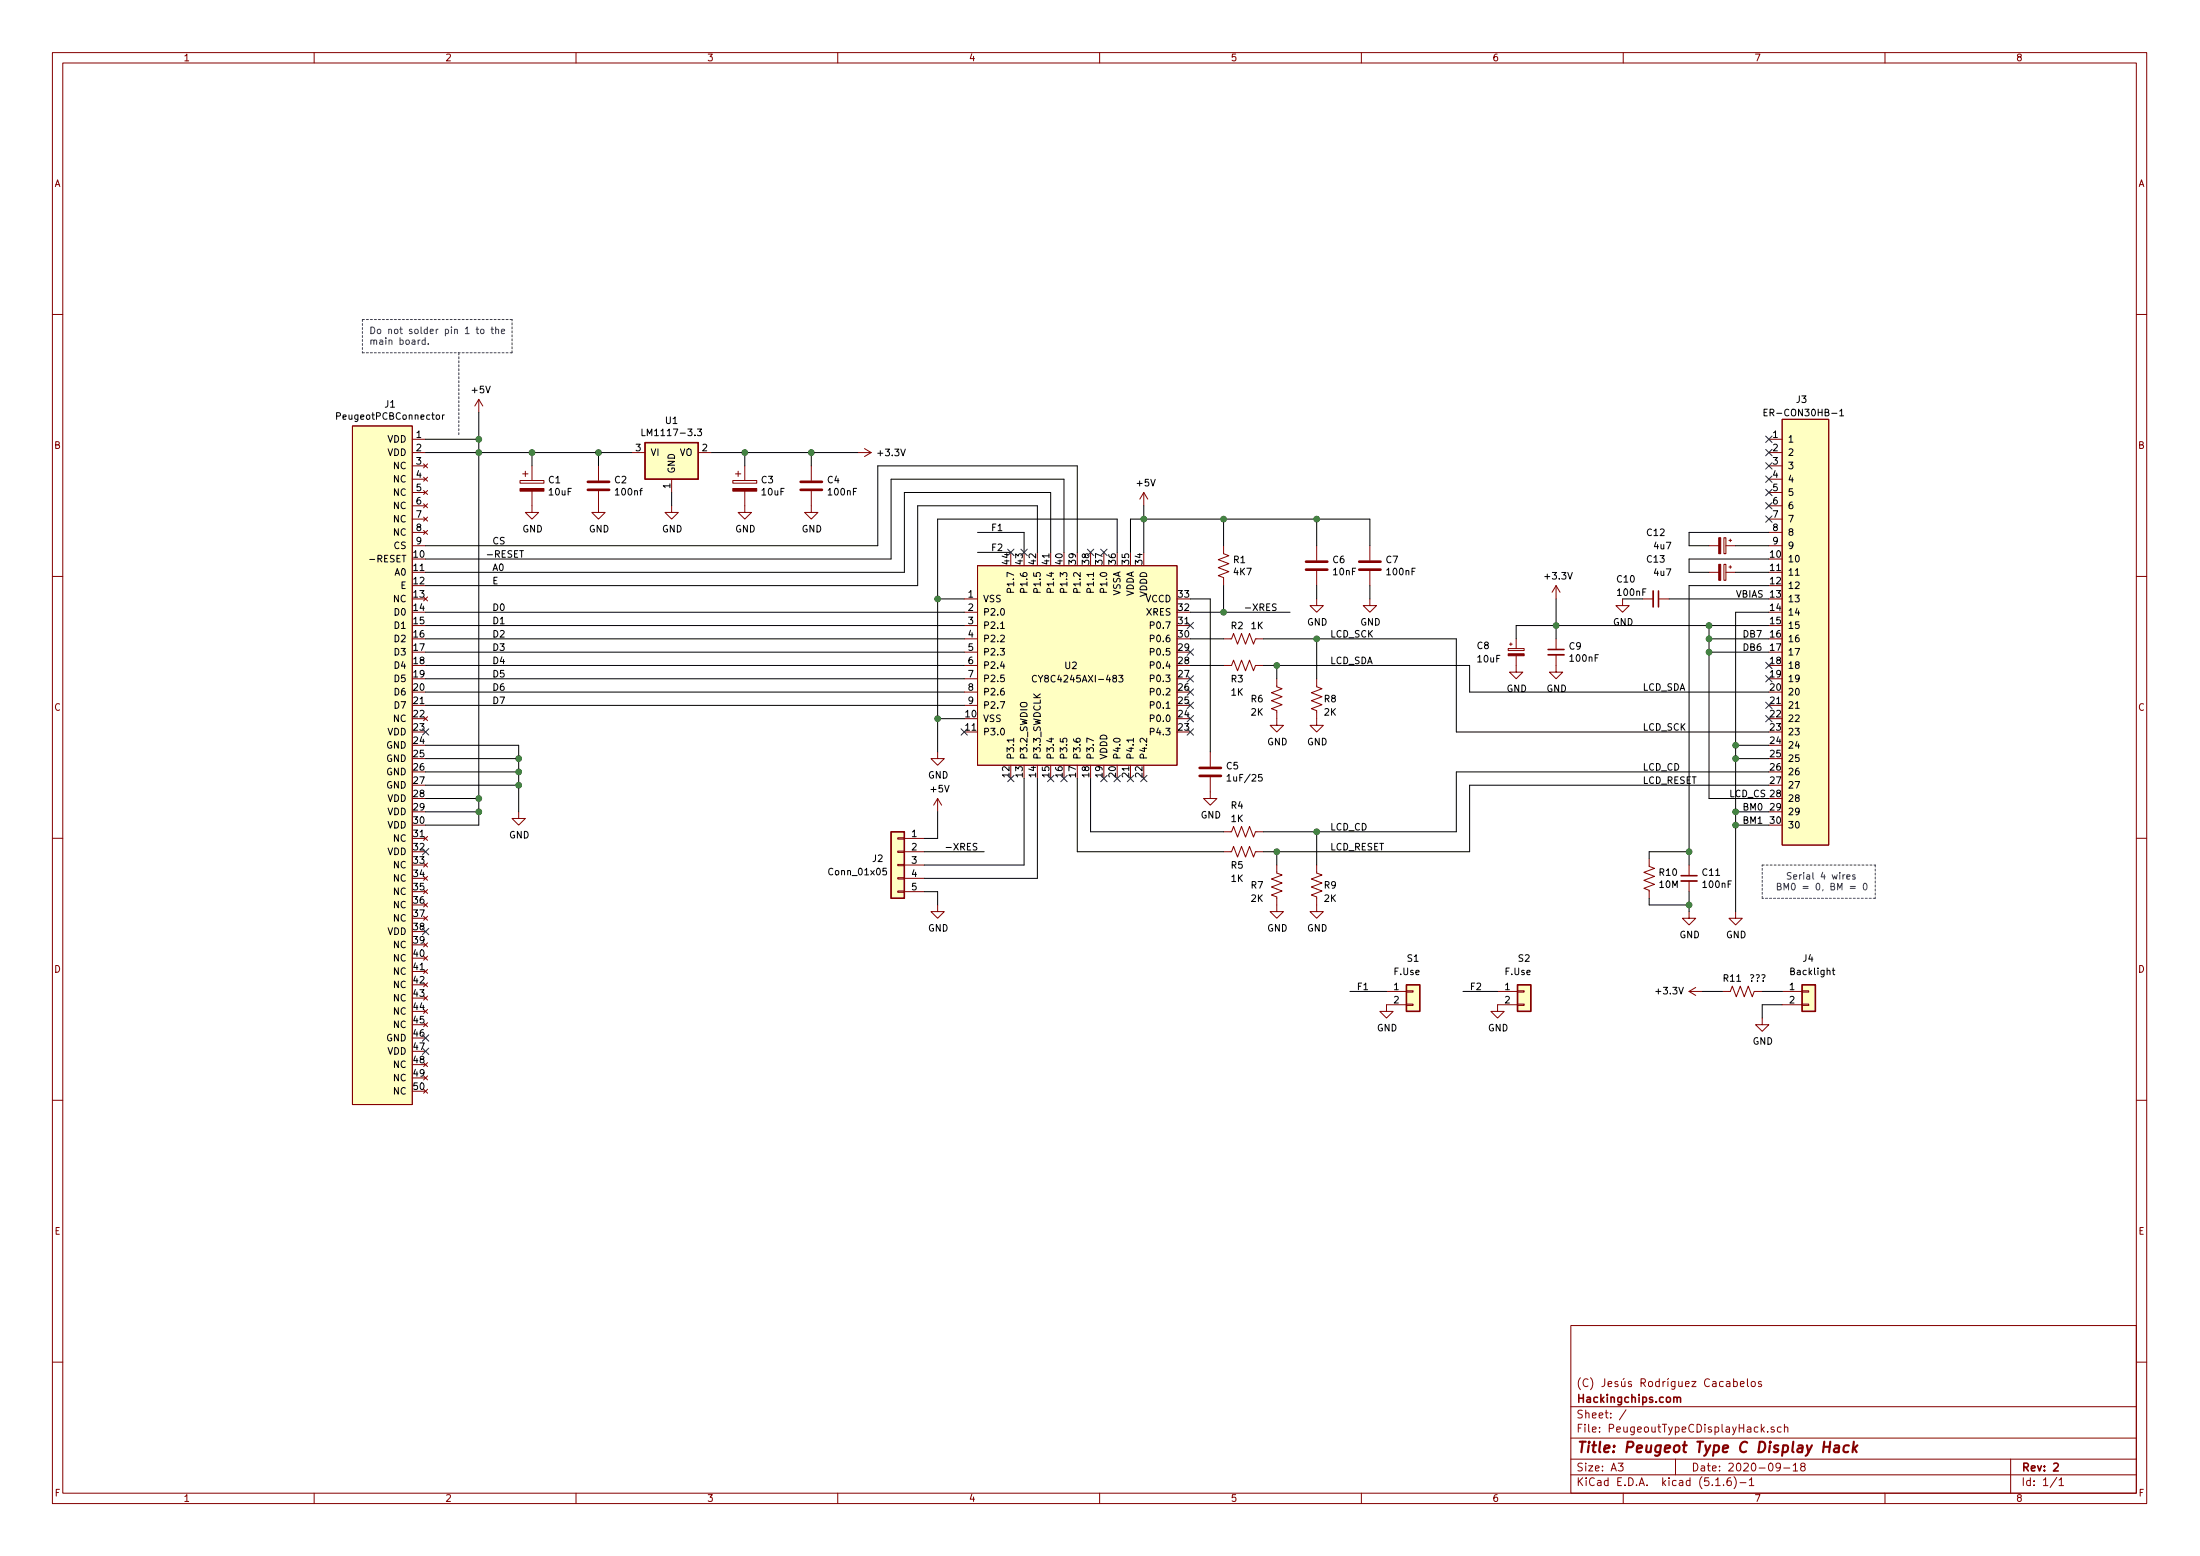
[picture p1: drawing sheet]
EESchema Schematic File Version 4
EELAYER 30 0
EELAYER END
$Descr A3 16535 11693
encoding utf-8
Sheet 1 1
Title "Peugeot Type C Display Hack"
Date "2020-09-18"
Rev "2"
Comp "Hackingchips.com"
Comment1 "(C) Jesús Rodríguez Cacabelos"
Comment2 ""
Comment3 ""
Comment4 ""
$EndDescr
$Comp
L PeugeotTypeCDisplayHack:ER-CON30HB-1 J3
U 1 1
P 13400 3300
F 0 "J3" H 13500 3600 50  0000 L CNN
F 1 "ER-CON30HB-1" H 13250 3500 50  0000 L CNN
F 2 "PeugeoutTypeCDisplayHack:ER-CON30HB-1" H 13550 3500 50  0001 C CNN
F 3 "https://www.buydisplay.com/download/connector/ER-CON30HB-1.pdf" H 13550 3500 50  0001 C CNN
	1    13400 3300
	1    0    0    -1  
$EndComp
$Comp
L PeugeotTypeCDisplayHack:CP_Small C12
U 1 1
P 12950 4100
F 0 "C12" V 12850 3600 50  0000 C CNN
F 1 "4u7" V 12950 3650 50  0000 C CNN
F 2 "PeugeoutTypeCDisplayHack:C_0805_2012Metric_Pad1.15x1.40mm_HandSolder" H 12950 4100 50  0001 C CNN
F 3 "~" H 12950 4100 50  0001 C CNN
	1    12950 4100
	0    1    1    0   
$EndComp
$Comp
L PeugeotTypeCDisplayHack:CP_Small C13
U 1 1
P 12950 4300
F 0 "C13" V 12850 3800 50  0000 C CNN
F 1 "4u7" V 12950 3850 50  0000 C CNN
F 2 "PeugeoutTypeCDisplayHack:C_0805_2012Metric_Pad1.15x1.40mm_HandSolder" H 12950 4300 50  0001 C CNN
F 3 "~" H 12950 4300 50  0001 C CNN
	1    12950 4300
	0    1    1    0   
$EndComp
$Comp
L PeugeotTypeCDisplayHack:C_Small C11
U 1 1
P 12700 6600
F 0 "C11" H 12792 6646 50  0000 L CNN
F 1 "100nF" H 12792 6555 50  0000 L CNN
F 2 "PeugeoutTypeCDisplayHack:C_0805_2012Metric_Pad1.15x1.40mm_HandSolder" H 12700 6600 50  0001 C CNN
F 3 "~" H 12700 6600 50  0001 C CNN
	1    12700 6600
	1    0    0    -1  
$EndComp
Wire Wire Line
	12700 4200 12700 4300
Wire Wire Line
	12700 4300 12850 4300
Wire Wire Line
	12850 4100 12700 4100
Wire Wire Line
	12700 4100 12700 4000
NoConn ~ 13300 3400
NoConn ~ 13300 3500
NoConn ~ 13300 3600
NoConn ~ 13300 3700
NoConn ~ 13300 3800
NoConn ~ 13300 3900
$Comp
L power:GND #PWR024
U 1 1
P 12700 6850
F 0 "#PWR024" H 12700 6600 50  0001 C CNN
F 1 "GND" H 12705 6677 50  0000 C CNN
F 2 "" H 12700 6850 50  0001 C CNN
F 3 "" H 12700 6850 50  0001 C CNN
	1    12700 6850
	1    0    0    -1  
$EndComp
$Comp
L power:GND #PWR025
U 1 1
P 13050 6850
F 0 "#PWR025" H 13050 6600 50  0001 C CNN
F 1 "GND" H 13055 6677 50  0000 C CNN
F 2 "" H 13050 6850 50  0001 C CNN
F 3 "" H 13050 6850 50  0001 C CNN
	1    13050 6850
	1    0    0    -1  
$EndComp
Wire Wire Line
	12700 6500 12700 6400
Wire Wire Line
	12400 6400 12700 6400
Connection ~ 12700 6400
Wire Wire Line
	12700 4400 12700 6400
Wire Wire Line
	13050 6850 13050 6200
Text Label 13100 4800 0    50   ~ 0
DB7
Text Label 13100 4900 0    50   ~ 0
DB6
Text Label 12350 5200 0    50   ~ 0
LCD_SDA
Text Label 12350 5500 0    50   ~ 0
LCD_SCK
$Comp
L PeugeotTypeCDisplayHack:CP_Small C8
U 1 1
P 11400 4900
F 0 "C8" H 11100 4950 50  0000 L CNN
F 1 "10uF" H 11100 4850 50  0000 L CNN
F 2 "PeugeoutTypeCDisplayHack:C_0805_2012Metric_Pad1.15x1.40mm_HandSolder" H 11400 4900 50  0001 C CNN
F 3 "~" H 11400 4900 50  0001 C CNN
	1    11400 4900
	1    0    0    -1  
$EndComp
$Comp
L PeugeotTypeCDisplayHack:C_Small C9
U 1 1
P 11700 4900
F 0 "C9" H 11792 4946 50  0000 L CNN
F 1 "100nF" H 11792 4855 50  0000 L CNN
F 2 "PeugeoutTypeCDisplayHack:C_0805_2012Metric_Pad1.15x1.40mm_HandSolder" H 11700 4900 50  0001 C CNN
F 3 "~" H 11700 4900 50  0001 C CNN
	1    11700 4900
	1    0    0    -1  
$EndComp
$Comp
L power:GND #PWR022
U 1 1
P 11700 5000
F 0 "#PWR022" H 11700 4750 50  0001 C CNN
F 1 "GND" H 11705 4827 50  0000 C CNN
F 2 "" H 11700 5000 50  0001 C CNN
F 3 "" H 11700 5000 50  0001 C CNN
	1    11700 5000
	1    0    0    -1  
$EndComp
$Comp
L power:GND #PWR020
U 1 1
P 11400 5000
F 0 "#PWR020" H 11400 4750 50  0001 C CNN
F 1 "GND" H 11405 4827 50  0000 C CNN
F 2 "" H 11400 5000 50  0001 C CNN
F 3 "" H 11400 5000 50  0001 C CNN
	1    11400 5000
	1    0    0    -1  
$EndComp
Wire Wire Line
	11400 4700 11400 4800
Wire Wire Line
	11700 4800 11700 4700
Connection ~ 11700 4700
$Comp
L power:+3.3V #PWR021
U 1 1
P 11700 4500
F 0 "#PWR021" H 11700 4350 50  0001 C CNN
F 1 "+3.3V" H 11715 4673 50  0000 C CNN
F 2 "" H 11700 4500 50  0001 C CNN
F 3 "" H 11700 4500 50  0001 C CNN
	1    11700 4500
	1    0    0    -1  
$EndComp
Wire Wire Line
	11700 4500 11700 4700
Text Label 12350 5800 0    50   ~ 0
LCD_CD
Text Label 12350 5900 0    50   ~ 0
LCD_RESET
Text Label 13000 6000 0    50   ~ 0
LCD_CS
Wire Wire Line
	11700 4700 11400 4700
Connection ~ 13050 6100
Text Label 13100 6100 0    50   ~ 0
BM0
Text Label 13100 6200 0    50   ~ 0
BM1
Text Notes 13350 6700 0    50   ~ 0
  Serial 4 wires\nBM0 = 0, BM = 0
Wire Wire Line
	12700 4000 13300 4000
Wire Wire Line
	13050 4100 13300 4100
Wire Wire Line
	12700 4200 13300 4200
Wire Wire Line
	13050 4300 13300 4300
Wire Wire Line
	12700 4400 13300 4400
Wire Wire Line
	13050 4600 13300 4600
Wire Wire Line
	13050 6100 13300 6100
NoConn ~ 13300 3300
Wire Notes Line
	13250 6500 14100 6500
Wire Notes Line
	14100 6500 14100 6750
Wire Notes Line
	14100 6750 13250 6750
Wire Notes Line
	13250 6750 13250 6500
Wire Wire Line
	13300 6200 13050 6200
Connection ~ 13050 6200
Wire Wire Line
	13050 6200 13050 6100
Wire Wire Line
	13300 5600 13050 5600
Connection ~ 13050 5600
Wire Wire Line
	13050 5600 13050 4600
Wire Wire Line
	13300 5700 13050 5700
Connection ~ 13050 5700
Wire Wire Line
	13050 5700 13050 5600
Wire Wire Line
	13300 4900 12850 4900
Wire Wire Line
	12850 4900 12850 4800
Wire Wire Line
	12850 4700 13300 4700
Wire Wire Line
	13300 4800 12850 4800
Connection ~ 12850 4800
Wire Wire Line
	12850 4800 12850 4700
NoConn ~ 13300 5000
NoConn ~ 13300 5100
NoConn ~ 13300 5300
NoConn ~ 13300 5400
Wire Wire Line
	3200 6100 3600 6100
Wire Wire Line
	3600 6100 3600 6000
Wire Wire Line
	3200 3400 3600 3400
Connection ~ 3600 3400
Wire Wire Line
	3200 6000 3600 6000
Connection ~ 3600 6000
$Comp
L power:GND #PWR02
U 1 1
P 3900 6100
F 0 "#PWR02" H 3900 5850 50  0001 C CNN
F 1 "GND" H 3905 5927 50  0000 C CNN
F 2 "" H 3900 6100 50  0001 C CNN
F 3 "" H 3900 6100 50  0001 C CNN
	1    3900 6100
	1    0    0    -1  
$EndComp
$Comp
L power:+5V #PWR01
U 1 1
P 3600 3100
F 0 "#PWR01" H 3600 2950 50  0001 C CNN
F 1 "+5V" H 3615 3273 50  0000 C CNN
F 2 "" H 3600 3100 50  0001 C CNN
F 3 "" H 3600 3100 50  0001 C CNN
	1    3600 3100
	1    0    0    -1  
$EndComp
Text Label 3650 4200 0    50   ~ 0
-RESET
Text Label 3700 4100 0    50   ~ 0
CS
Text Label 3700 4300 0    50   ~ 0
A0
Text Label 3700 4400 0    50   ~ 0
E
Text Label 3700 4600 0    50   ~ 0
D0
Text Label 3700 4700 0    50   ~ 0
D1
Text Label 3700 4800 0    50   ~ 0
D2
Text Label 3700 4900 0    50   ~ 0
D3
Text Label 3700 5000 0    50   ~ 0
D4
Text Label 3700 5100 0    50   ~ 0
D5
Text Label 3700 5200 0    50   ~ 0
D6
Text Label 3700 5300 0    50   ~ 0
D7
Wire Wire Line
	3900 5600 3900 5700
Wire Wire Line
	3200 5700 3900 5700
Connection ~ 3900 5700
Wire Wire Line
	3900 5700 3900 5800
Wire Wire Line
	3200 5800 3900 5800
Connection ~ 3900 5800
Wire Wire Line
	3900 5800 3900 5900
Wire Wire Line
	3200 5900 3900 5900
Connection ~ 3900 5900
Wire Wire Line
	3900 5900 3900 6100
$Comp
L PeugeotTypeCDisplayHack:CY8C4245AXI-483 U2
U 1 1
P 8100 5000
F 0 "U2" H 8000 5000 50  0000 L CNN
F 1 "CY8C4245AXI-483" H 7750 4900 50  0000 L CNN
F 2 "PeugeoutTypeCDisplayHack:TQFP-44_10x10mm_P0.8mm" H 8100 4800 50  0001 C CNN
F 3 "https://www.cypress.com/file/138656/download" H 6350 6600 50  0001 C CNN
	1    8100 5000
	1    0    0    -1  
$EndComp
Wire Wire Line
	12700 6700 12700 6800
Wire Wire Line
	12400 6750 12400 6800
Wire Wire Line
	12400 6800 12700 6800
Connection ~ 12700 6800
Wire Wire Line
	12700 6800 12700 6850
Wire Wire Line
	12400 6450 12400 6400
$Comp
L PeugeotTypeCDisplayHack:C C6
U 1 1
P 9900 4250
F 0 "C6" H 10015 4296 50  0000 L CNN
F 1 "10nF" H 10015 4205 50  0000 L CNN
F 2 "PeugeoutTypeCDisplayHack:C_0805_2012Metric_Pad1.15x1.40mm_HandSolder" H 9938 4100 50  0001 C CNN
F 3 "~" H 9900 4250 50  0001 C CNN
	1    9900 4250
	1    0    0    -1  
$EndComp
$Comp
L power:GND #PWR09
U 1 1
P 7050 5650
F 0 "#PWR09" H 7050 5400 50  0001 C CNN
F 1 "GND" H 7055 5477 50  0000 C CNN
F 2 "" H 7050 5650 50  0001 C CNN
F 3 "" H 7050 5650 50  0001 C CNN
	1    7050 5650
	1    0    0    -1  
$EndComp
Wire Wire Line
	7050 5650 7050 5400
Wire Wire Line
	7050 4500 7250 4500
Wire Wire Line
	7250 5400 7050 5400
Connection ~ 7050 5400
Wire Wire Line
	7050 5400 7050 4500
Wire Wire Line
	8600 4150 8600 3900
Wire Wire Line
	9200 3900 8600 3900
Connection ~ 8600 3900
Wire Wire Line
	8600 3900 8600 3800
Wire Wire Line
	8500 4150 8500 3900
Wire Wire Line
	8500 3900 8600 3900
Wire Wire Line
	8950 4600 9200 4600
Wire Wire Line
	9200 4600 9200 4400
Wire Wire Line
	9200 4100 9200 3900
$Comp
L PeugeotTypeCDisplayHack:C C7
U 1 1
P 10300 4250
F 0 "C7" H 10415 4296 50  0000 L CNN
F 1 "100nF" H 10415 4205 50  0000 L CNN
F 2 "PeugeoutTypeCDisplayHack:C_0805_2012Metric_Pad1.15x1.40mm_HandSolder" H 10338 4100 50  0001 C CNN
F 3 "~" H 10300 4250 50  0001 C CNN
	1    10300 4250
	1    0    0    -1  
$EndComp
$Comp
L power:GND #PWR016
U 1 1
P 9900 4500
F 0 "#PWR016" H 9900 4250 50  0001 C CNN
F 1 "GND" H 9905 4327 50  0000 C CNN
F 2 "" H 9900 4500 50  0001 C CNN
F 3 "" H 9900 4500 50  0001 C CNN
	1    9900 4500
	1    0    0    -1  
$EndComp
$Comp
L power:GND #PWR019
U 1 1
P 10300 4500
F 0 "#PWR019" H 10300 4250 50  0001 C CNN
F 1 "GND" H 10305 4327 50  0000 C CNN
F 2 "" H 10300 4500 50  0001 C CNN
F 3 "" H 10300 4500 50  0001 C CNN
	1    10300 4500
	1    0    0    -1  
$EndComp
Wire Wire Line
	9900 4500 9900 4400
Wire Wire Line
	9900 4100 9900 3900
Connection ~ 9900 3900
Wire Wire Line
	9900 3900 9200 3900
Wire Wire Line
	10300 4100 10300 3900
Wire Wire Line
	9900 3900 10300 3900
Wire Wire Line
	10300 4500 10300 4400
$Comp
L PeugeotTypeCDisplayHack:C C5
U 1 1
P 9100 5800
F 0 "C5" H 9215 5846 50  0000 L CNN
F 1 "1uF/25" H 9215 5755 50  0000 L CNN
F 2 "PeugeoutTypeCDisplayHack:C_0805_2012Metric_Pad1.15x1.40mm_HandSolder" H 9138 5650 50  0001 C CNN
F 3 "~" H 9100 5800 50  0001 C CNN
	1    9100 5800
	1    0    0    -1  
$EndComp
Wire Wire Line
	9100 5650 9100 4500
Wire Wire Line
	9100 4500 8950 4500
$Comp
L power:GND #PWR013
U 1 1
P 9100 5950
F 0 "#PWR013" H 9100 5700 50  0001 C CNN
F 1 "GND" H 9105 5777 50  0000 C CNN
F 2 "" H 9100 5950 50  0001 C CNN
F 3 "" H 9100 5950 50  0001 C CNN
	1    9100 5950
	1    0    0    -1  
$EndComp
Wire Wire Line
	8400 4150 8400 3900
Wire Wire Line
	8400 3900 7050 3900
Wire Wire Line
	7050 3900 7050 4500
Connection ~ 7050 4500
$Comp
L PeugeotTypeCDisplayHack:C_Small C10
U 1 1
P 12450 4500
F 0 "C10" V 12300 4200 50  0000 L CNN
F 1 "100nF" V 12400 4200 50  0000 L CNN
F 2 "PeugeoutTypeCDisplayHack:C_0805_2012Metric_Pad1.15x1.40mm_HandSolder" H 12450 4500 50  0001 C CNN
F 3 "~" H 12450 4500 50  0001 C CNN
	1    12450 4500
	0    1    1    0   
$EndComp
$Comp
L PeugeotTypeCDisplayHack:R_US R1
U 1 1
P 9200 4250
F 0 "R1" H 9268 4296 50  0000 L CNN
F 1 "4K7" H 9268 4205 50  0000 L CNN
F 2 "PeugeoutTypeCDisplayHack:R_0805_2012Metric_Pad1.15x1.40mm_HandSolder" V 9240 4240 50  0001 C CNN
F 3 "~" H 9200 4250 50  0001 C CNN
	1    9200 4250
	1    0    0    -1  
$EndComp
$Comp
L PeugeotTypeCDisplayHack:R_US R10
U 1 1
P 12400 6600
F 0 "R10" H 12468 6646 50  0000 L CNN
F 1 "10M" H 12468 6555 50  0000 L CNN
F 2 "PeugeoutTypeCDisplayHack:R_0805_2012Metric_Pad1.15x1.40mm_HandSolder" V 12440 6590 50  0001 C CNN
F 3 "~" H 12400 6600 50  0001 C CNN
	1    12400 6600
	1    0    0    -1  
$EndComp
$Comp
L power:GND #PWR023
U 1 1
P 12200 4500
F 0 "#PWR023" H 12200 4250 50  0001 C CNN
F 1 "GND" H 12205 4327 50  0000 C CNN
F 2 "" H 12200 4500 50  0001 C CNN
F 3 "" H 12200 4500 50  0001 C CNN
	1    12200 4500
	1    0    0    -1  
$EndComp
Text Label 13050 4500 0    50   ~ 0
VBIAS
Wire Wire Line
	3200 4600 7250 4600
Wire Wire Line
	3200 4700 7250 4700
Wire Wire Line
	3200 4800 7250 4800
Wire Wire Line
	3200 4900 7250 4900
Wire Wire Line
	3200 5000 7250 5000
Wire Wire Line
	3200 5100 7250 5100
Wire Wire Line
	3200 5200 7250 5200
Wire Wire Line
	3200 5300 7250 5300
Wire Wire Line
	7800 4150 7800 3800
Wire Wire Line
	7800 3800 6900 3800
Wire Wire Line
	6900 3800 6900 4400
Wire Wire Line
	3200 4400 6900 4400
Wire Wire Line
	7900 4150 7900 3700
Wire Wire Line
	7900 3700 6800 3700
Wire Wire Line
	6800 3700 6800 4300
Wire Wire Line
	3200 4300 6800 4300
Wire Wire Line
	8000 4150 8000 3600
Wire Wire Line
	8000 3600 6700 3600
Wire Wire Line
	6700 3600 6700 4200
Wire Wire Line
	3200 4200 6700 4200
Wire Wire Line
	8100 4150 8100 3500
Wire Wire Line
	8100 3500 6600 3500
Wire Wire Line
	6600 3500 6600 4100
Wire Wire Line
	3200 4100 6600 4100
Text Label 10000 5000 0    50   ~ 0
LCD_SDA
Text Label 10000 4800 0    50   ~ 0
LCD_SCK
Wire Wire Line
	8200 5850 8200 6250
Text Label 10000 6250 0    50   ~ 0
LCD_CD
Text Label 10000 6400 0    50   ~ 0
LCD_RESET
$Comp
L PeugeotTypeCDisplayHack:CP C3
U 1 1
P 5600 3650
F 0 "C3" H 5718 3696 50  0000 L CNN
F 1 "10uF" H 5718 3605 50  0000 L CNN
F 2 "PeugeoutTypeCDisplayHack:C_0805_2012Metric_Pad1.15x1.40mm_HandSolder" H 5638 3500 50  0001 C CNN
F 3 "~" H 5600 3650 50  0001 C CNN
	1    5600 3650
	1    0    0    -1  
$EndComp
$Comp
L PeugeotTypeCDisplayHack:CP C1
U 1 1
P 4000 3650
F 0 "C1" H 4118 3696 50  0000 L CNN
F 1 "10uF" H 4118 3605 50  0000 L CNN
F 2 "PeugeoutTypeCDisplayHack:C_0805_2012Metric_Pad1.15x1.40mm_HandSolder" H 4038 3500 50  0001 C CNN
F 3 "~" H 4000 3650 50  0001 C CNN
	1    4000 3650
	1    0    0    -1  
$EndComp
$Comp
L PeugeotTypeCDisplayHack:C C4
U 1 1
P 6100 3650
F 0 "C4" H 6215 3696 50  0000 L CNN
F 1 "100nF" H 6215 3605 50  0000 L CNN
F 2 "PeugeoutTypeCDisplayHack:C_0805_2012Metric_Pad1.15x1.40mm_HandSolder" H 6138 3500 50  0001 C CNN
F 3 "~" H 6100 3650 50  0001 C CNN
	1    6100 3650
	1    0    0    -1  
$EndComp
$Comp
L PeugeotTypeCDisplayHack:C C2
U 1 1
P 4500 3650
F 0 "C2" H 4615 3696 50  0000 L CNN
F 1 "100nf" H 4615 3605 50  0000 L CNN
F 2 "PeugeoutTypeCDisplayHack:C_0805_2012Metric_Pad1.15x1.40mm_HandSolder" H 4538 3500 50  0001 C CNN
F 3 "~" H 4500 3650 50  0001 C CNN
	1    4500 3650
	1    0    0    -1  
$EndComp
$Comp
L power:+5V #PWR012
U 1 1
P 8600 3800
F 0 "#PWR012" H 8600 3650 50  0001 C CNN
F 1 "+5V" H 8615 3973 50  0000 C CNN
F 2 "" H 8600 3800 50  0001 C CNN
F 3 "" H 8600 3800 50  0001 C CNN
	1    8600 3800
	1    0    0    -1  
$EndComp
$Comp
L power:GND #PWR03
U 1 1
P 4000 3800
F 0 "#PWR03" H 4000 3550 50  0001 C CNN
F 1 "GND" H 4005 3627 50  0000 C CNN
F 2 "" H 4000 3800 50  0001 C CNN
F 3 "" H 4000 3800 50  0001 C CNN
	1    4000 3800
	1    0    0    -1  
$EndComp
$Comp
L power:GND #PWR04
U 1 1
P 4500 3800
F 0 "#PWR04" H 4500 3550 50  0001 C CNN
F 1 "GND" H 4505 3627 50  0000 C CNN
F 2 "" H 4500 3800 50  0001 C CNN
F 3 "" H 4500 3800 50  0001 C CNN
	1    4500 3800
	1    0    0    -1  
$EndComp
$Comp
L power:GND #PWR05
U 1 1
P 5050 3800
F 0 "#PWR05" H 5050 3550 50  0001 C CNN
F 1 "GND" H 5055 3627 50  0000 C CNN
F 2 "" H 5050 3800 50  0001 C CNN
F 3 "" H 5050 3800 50  0001 C CNN
	1    5050 3800
	1    0    0    -1  
$EndComp
$Comp
L power:GND #PWR06
U 1 1
P 5600 3800
F 0 "#PWR06" H 5600 3550 50  0001 C CNN
F 1 "GND" H 5605 3627 50  0000 C CNN
F 2 "" H 5600 3800 50  0001 C CNN
F 3 "" H 5600 3800 50  0001 C CNN
	1    5600 3800
	1    0    0    -1  
$EndComp
$Comp
L power:GND #PWR07
U 1 1
P 6100 3800
F 0 "#PWR07" H 6100 3550 50  0001 C CNN
F 1 "GND" H 6105 3627 50  0000 C CNN
F 2 "" H 6100 3800 50  0001 C CNN
F 3 "" H 6100 3800 50  0001 C CNN
	1    6100 3800
	1    0    0    -1  
$EndComp
Wire Wire Line
	4000 3500 4000 3400
Wire Wire Line
	4000 3400 4500 3400
Wire Wire Line
	4500 3500 4500 3400
Connection ~ 4500 3400
Wire Wire Line
	4500 3400 4750 3400
Wire Wire Line
	5350 3400 5600 3400
Wire Wire Line
	6100 3500 6100 3400
Connection ~ 6100 3400
Wire Wire Line
	6100 3400 6450 3400
Wire Wire Line
	5600 3500 5600 3400
Connection ~ 5600 3400
Wire Wire Line
	5600 3400 6100 3400
$Comp
L power:+3.3V #PWR08
U 1 1
P 6450 3400
F 0 "#PWR08" H 6450 3250 50  0001 C CNN
F 1 "+3.3V" V 6450 3650 50  0000 C CNN
F 2 "" H 6450 3400 50  0001 C CNN
F 3 "" H 6450 3400 50  0001 C CNN
	1    6450 3400
	0    1    1    0   
$EndComp
Wire Wire Line
	5050 3800 5050 3700
Wire Wire Line
	4000 3400 3600 3400
Connection ~ 4000 3400
$Comp
L PeugeotTypeCDisplayHack:R_US R2
U 1 1
P 9350 4800
F 0 "R2" V 9250 4700 50  0000 L CNN
F 1 "1K" V 9250 4850 50  0000 L CNN
F 2 "PeugeoutTypeCDisplayHack:R_0805_2012Metric_Pad1.15x1.40mm_HandSolder" V 9390 4790 50  0001 C CNN
F 3 "~" H 9350 4800 50  0001 C CNN
	1    9350 4800
	0    1    1    0   
$EndComp
$Comp
L PeugeotTypeCDisplayHack:R_US R3
U 1 1
P 9350 5000
F 0 "R3" V 9450 4900 50  0000 L CNN
F 1 "1K" V 9550 4900 50  0000 L CNN
F 2 "PeugeoutTypeCDisplayHack:R_0805_2012Metric_Pad1.15x1.40mm_HandSolder" V 9390 4990 50  0001 C CNN
F 3 "~" H 9350 5000 50  0001 C CNN
	1    9350 5000
	0    1    1    0   
$EndComp
$Comp
L PeugeotTypeCDisplayHack:R_US R4
U 1 1
P 9350 6250
F 0 "R4" V 9150 6150 50  0000 L CNN
F 1 "1K" V 9250 6150 50  0000 L CNN
F 2 "PeugeoutTypeCDisplayHack:R_0805_2012Metric_Pad1.15x1.40mm_HandSolder" V 9390 6240 50  0001 C CNN
F 3 "~" H 9350 6250 50  0001 C CNN
	1    9350 6250
	0    1    1    0   
$EndComp
$Comp
L PeugeotTypeCDisplayHack:R_US R5
U 1 1
P 9350 6400
F 0 "R5" V 9450 6300 50  0000 L CNN
F 1 "1K" V 9550 6300 50  0000 L CNN
F 2 "PeugeoutTypeCDisplayHack:R_0805_2012Metric_Pad1.15x1.40mm_HandSolder" V 9390 6390 50  0001 C CNN
F 3 "~" H 9350 6400 50  0001 C CNN
	1    9350 6400
	0    1    1    0   
$EndComp
Wire Wire Line
	8200 6250 9200 6250
Wire Wire Line
	8100 6400 9200 6400
Wire Wire Line
	8100 5850 8100 6400
Wire Wire Line
	8950 4800 9200 4800
Wire Wire Line
	8950 5000 9200 5000
$Comp
L PeugeotTypeCDisplayHack:R_US R6
U 1 1
P 9600 5250
F 0 "R6" H 9400 5250 50  0000 L CNN
F 1 "2K" H 9400 5150 50  0000 L CNN
F 2 "PeugeoutTypeCDisplayHack:R_0805_2012Metric_Pad1.15x1.40mm_HandSolder" V 9640 5240 50  0001 C CNN
F 3 "~" H 9600 5250 50  0001 C CNN
	1    9600 5250
	1    0    0    -1  
$EndComp
$Comp
L PeugeotTypeCDisplayHack:R_US R8
U 1 1
P 9900 5250
F 0 "R8" H 9950 5250 50  0000 L CNN
F 1 "2K" H 9950 5150 50  0000 L CNN
F 2 "PeugeoutTypeCDisplayHack:R_0805_2012Metric_Pad1.15x1.40mm_HandSolder" V 9940 5240 50  0001 C CNN
F 3 "~" H 9900 5250 50  0001 C CNN
	1    9900 5250
	1    0    0    -1  
$EndComp
$Comp
L PeugeotTypeCDisplayHack:R_US R7
U 1 1
P 9600 6650
F 0 "R7" H 9400 6650 50  0000 L CNN
F 1 "2K" H 9400 6550 50  0000 L CNN
F 2 "PeugeoutTypeCDisplayHack:R_0805_2012Metric_Pad1.15x1.40mm_HandSolder" V 9640 6640 50  0001 C CNN
F 3 "~" H 9600 6650 50  0001 C CNN
	1    9600 6650
	1    0    0    -1  
$EndComp
$Comp
L PeugeotTypeCDisplayHack:R_US R9
U 1 1
P 9900 6650
F 0 "R9" H 9950 6650 50  0000 L CNN
F 1 "2K" H 9950 6550 50  0000 L CNN
F 2 "PeugeoutTypeCDisplayHack:R_0805_2012Metric_Pad1.15x1.40mm_HandSolder" V 9940 6640 50  0001 C CNN
F 3 "~" H 9900 6650 50  0001 C CNN
	1    9900 6650
	1    0    0    -1  
$EndComp
$Comp
L power:GND #PWR014
U 1 1
P 9600 5400
F 0 "#PWR014" H 9600 5150 50  0001 C CNN
F 1 "GND" H 9605 5227 50  0000 C CNN
F 2 "" H 9600 5400 50  0001 C CNN
F 3 "" H 9600 5400 50  0001 C CNN
	1    9600 5400
	1    0    0    -1  
$EndComp
$Comp
L power:GND #PWR017
U 1 1
P 9900 5400
F 0 "#PWR017" H 9900 5150 50  0001 C CNN
F 1 "GND" H 9905 5227 50  0000 C CNN
F 2 "" H 9900 5400 50  0001 C CNN
F 3 "" H 9900 5400 50  0001 C CNN
	1    9900 5400
	1    0    0    -1  
$EndComp
$Comp
L power:GND #PWR015
U 1 1
P 9600 6800
F 0 "#PWR015" H 9600 6550 50  0001 C CNN
F 1 "GND" H 9605 6627 50  0000 C CNN
F 2 "" H 9600 6800 50  0001 C CNN
F 3 "" H 9600 6800 50  0001 C CNN
	1    9600 6800
	1    0    0    -1  
$EndComp
$Comp
L power:GND #PWR018
U 1 1
P 9900 6800
F 0 "#PWR018" H 9900 6550 50  0001 C CNN
F 1 "GND" H 9905 6627 50  0000 C CNN
F 2 "" H 9900 6800 50  0001 C CNN
F 3 "" H 9900 6800 50  0001 C CNN
	1    9900 6800
	1    0    0    -1  
$EndComp
Wire Wire Line
	9500 4800 9900 4800
Wire Wire Line
	9500 5000 9600 5000
Wire Wire Line
	9600 5100 9600 5000
Wire Wire Line
	9900 5100 9900 4800
Wire Wire Line
	9500 6250 9900 6250
Wire Wire Line
	9500 6400 9600 6400
Wire Wire Line
	9600 6500 9600 6400
Wire Wire Line
	9900 6500 9900 6250
Connection ~ 9900 6250
Wire Wire Line
	3200 5600 3900 5600
$Comp
L PeugeotTypeCDisplayHack:PeugeotPCBConnector J1
U 1 1
P 2900 5550
F 0 "J1" H 2867 8065 50  0000 C CNN
F 1 "PeugeotPCBConnector" H 2867 7974 50  0000 C CNN
F 2 "PeugeoutTypeCDisplayHack:PeugeotPCBConnector" H 2900 8150 50  0001 C CNN
F 3 "" H 2350 7300 50  0001 C CNN
	1    2900 5550
	-1   0    0    -1  
$EndComp
NoConn ~ 3200 7900
NoConn ~ 3200 7800
NoConn ~ 3200 7000
Wire Wire Line
	3200 6200 3600 6200
Wire Wire Line
	3600 6200 3600 6100
Connection ~ 3600 6100
NoConn ~ 7600 5850
NoConn ~ 7900 5850
NoConn ~ 8000 5850
NoConn ~ 8300 5850
NoConn ~ 8950 4700
NoConn ~ 8950 4900
NoConn ~ 8950 5100
NoConn ~ 8950 5200
NoConn ~ 8950 5300
NoConn ~ 8950 5400
NoConn ~ 8950 5500
NoConn ~ 8300 4150
NoConn ~ 8200 4150
NoConn ~ 7700 4150
NoConn ~ 7600 4150
NoConn ~ 7250 5500
NoConn ~ 3200 6400
NoConn ~ 8400 5850
NoConn ~ 8500 5850
NoConn ~ 8600 5850
Wire Wire Line
	11700 4700 12850 4700
Connection ~ 12850 4700
Wire Wire Line
	12200 4500 12350 4500
Wire Wire Line
	12550 4500 13300 4500
$Comp
L PeugeotTypeCDisplayHack:LM1117-3.3 U1
U 1 1
P 5050 3450
F 0 "U1" H 5050 3742 50  0000 C CNN
F 1 "LM1117-3.3" H 5050 3651 50  0000 C CNN
F 2 "PeugeoutTypeCDisplayHack:SOT-223-3_TabPin2" H 5050 3900 50  0001 C CNN
F 3 "https://docs.rs-online.com/a60a/A700000006801822.pdf" H 5050 3450 50  0001 C CNN
	1    5050 3450
	1    0    0    -1  
$EndComp
$Comp
L PeugeotTypeCDisplayHack:Conn_01x05 J2
U 1 1
P 6750 6500
F 0 "J2" H 6900 6550 50  0000 C CNN
F 1 "Conn_01x05" H 7050 6450 50  0000 C CNN
F 2 "PeugeoutTypeCDisplayHack:PinHeader_1x05_P2.54mm_Vertical" H 6950 6100 50  0001 C CNN
F 3 "~" H 6750 6500 50  0001 C CNN
	1    6750 6500
	-1   0    0    -1  
$EndComp
$Comp
L power:+5V #PWR010
U 1 1
P 7050 6100
F 0 "#PWR010" H 7050 5950 50  0001 C CNN
F 1 "+5V" H 7065 6273 50  0000 C CNN
F 2 "" H 7050 6100 50  0001 C CNN
F 3 "" H 7050 6100 50  0001 C CNN
	1    7050 6100
	1    0    0    -1  
$EndComp
$Comp
L power:GND #PWR011
U 1 1
P 7050 6800
F 0 "#PWR011" H 7050 6550 50  0001 C CNN
F 1 "GND" H 7055 6627 50  0000 C CNN
F 2 "" H 7050 6800 50  0001 C CNN
F 3 "" H 7050 6800 50  0001 C CNN
	1    7050 6800
	1    0    0    -1  
$EndComp
Wire Wire Line
	6950 6300 7050 6300
Wire Wire Line
	7050 6300 7050 6100
Wire Wire Line
	6950 6700 7050 6700
Wire Wire Line
	7050 6700 7050 6800
Wire Wire Line
	6950 6600 7800 6600
Wire Wire Line
	7800 6600 7800 5850
Wire Wire Line
	6950 6500 7700 6500
Wire Wire Line
	7700 6500 7700 5850
Wire Wire Line
	6950 6400 7400 6400
Text Label 7100 6400 0    50   ~ 0
-XRES
Connection ~ 9200 3900
Connection ~ 9600 5000
Connection ~ 9600 6400
Wire Wire Line
	9200 4600 9700 4600
Connection ~ 9200 4600
Text Label 9350 4600 0    50   ~ 0
-XRES
Wire Wire Line
	10950 5800 10950 6250
Wire Wire Line
	10950 5800 13300 5800
Wire Wire Line
	9900 6250 10950 6250
Wire Wire Line
	11050 6400 11050 5900
Wire Wire Line
	11050 5900 13300 5900
Wire Wire Line
	9600 6400 11050 6400
Wire Wire Line
	11050 5000 11050 5200
Wire Wire Line
	11050 5200 13300 5200
Wire Wire Line
	9600 5000 11050 5000
Wire Wire Line
	9900 4800 10950 4800
Wire Wire Line
	10950 4800 10950 5500
Wire Wire Line
	10950 5500 13300 5500
Connection ~ 9900 4800
Wire Wire Line
	3600 3400 3600 6000
NoConn ~ 3200 5500
$Comp
L PeugeotTypeCDisplayHack:Conn_01x02 J4
U 1 1
P 13600 7450
F 0 "J4" H 13550 7700 50  0000 L CNN
F 1 "Backlight" H 13450 7600 50  0000 L CNN
F 2 "PeugeoutTypeCDisplayHack:PinHeader_1x02_P2.00mm_Vertical" H 13600 7450 50  0001 C CNN
F 3 "~" H 13600 7450 50  0001 C CNN
	1    13600 7450
	1    0    0    -1  
$EndComp
$Comp
L PeugeotTypeCDisplayHack:R_US R11
U 1 1
P 13100 7450
F 0 "R11" V 13000 7300 50  0000 L CNN
F 1 "???" V 13000 7500 50  0000 L CNN
F 2 "PeugeoutTypeCDisplayHack:R_1206_3216Metric_Pad1.42x1.75mm_HandSolder" V 13140 7440 50  0001 C CNN
F 3 "~" H 13100 7450 50  0001 C CNN
	1    13100 7450
	0    1    1    0   
$EndComp
$Comp
L power:+3.3V #PWR0101
U 1 1
P 12800 7450
F 0 "#PWR0101" H 12800 7300 50  0001 C CNN
F 1 "+3.3V" V 12800 7700 50  0000 C CNN
F 2 "" H 12800 7450 50  0001 C CNN
F 3 "" H 12800 7450 50  0001 C CNN
	1    12800 7450
	0    -1   -1   0   
$EndComp
$Comp
L power:GND #PWR0102
U 1 1
P 13250 7650
F 0 "#PWR0102" H 13250 7400 50  0001 C CNN
F 1 "GND" H 13255 7477 50  0000 C CNN
F 2 "" H 13250 7650 50  0001 C CNN
F 3 "" H 13250 7650 50  0001 C CNN
	1    13250 7650
	1    0    0    -1  
$EndComp
Wire Wire Line
	12800 7450 12950 7450
Wire Wire Line
	13250 7450 13400 7450
Wire Wire Line
	13250 7650 13250 7550
Wire Wire Line
	13250 7550 13400 7550
$Comp
L PeugeotTypeCDisplayHack:Conn_01x02 S2
U 1 1
P 11460 7450
F 0 "S2" H 11410 7700 50  0000 L CNN
F 1 "F.Use" H 11310 7600 50  0000 L CNN
F 2 "PeugeoutTypeCDisplayHack:PinHeader_1x02_P2.00mm_Vertical" H 11460 7450 50  0001 C CNN
F 3 "~" H 11460 7450 50  0001 C CNN
	1    11460 7450
	1    0    0    -1  
$EndComp
$Comp
L PeugeotTypeCDisplayHack:Conn_01x02 S1
U 1 1
P 10625 7450
F 0 "S1" H 10575 7700 50  0000 L CNN
F 1 "F.Use" H 10475 7600 50  0000 L CNN
F 2 "PeugeoutTypeCDisplayHack:PinHeader_1x02_P2.00mm_Vertical" H 10625 7450 50  0001 C CNN
F 3 "~" H 10625 7450 50  0001 C CNN
	1    10625 7450
	1    0    0    -1  
$EndComp
$Comp
L power:GND #PWR0103
U 1 1
P 11260 7550
F 0 "#PWR0103" H 11260 7300 50  0001 C CNN
F 1 "GND" H 11265 7377 50  0000 C CNN
F 2 "" H 11260 7550 50  0001 C CNN
F 3 "" H 11260 7550 50  0001 C CNN
	1    11260 7550
	1    0    0    -1  
$EndComp
$Comp
L power:GND #PWR0104
U 1 1
P 10425 7550
F 0 "#PWR0104" H 10425 7300 50  0001 C CNN
F 1 "GND" H 10430 7377 50  0000 C CNN
F 2 "" H 10425 7550 50  0001 C CNN
F 3 "" H 10425 7550 50  0001 C CNN
	1    10425 7550
	1    0    0    -1  
$EndComp
Wire Wire Line
	11260 7450 11000 7450
Wire Wire Line
	7700 4150 7700 4000
Wire Wire Line
	7700 4000 7350 4000
Wire Wire Line
	7600 4150 7350 4150
Text Label 7450 4000 0    50   ~ 0
F1
Text Label 7450 4150 0    50   ~ 0
F2
Text Label 11050 7450 0    50   ~ 0
F2
Wire Wire Line
	10425 7450 10150 7450
Text Label 10200 7450 0    50   ~ 0
F1
Wire Wire Line
	3600 3100 3600 3300
Wire Wire Line
	3200 3300 3600 3300
Connection ~ 3600 3300
Wire Wire Line
	3600 3300 3600 3400
Text Notes 2775 2600 0    50   ~ 0
Do not solder pin 1 to the \nmain board.
Wire Notes Line
	2725 2650 3850 2650
Wire Notes Line
	3850 2650 3850 2400
Wire Notes Line
	3850 2400 2725 2400
Wire Notes Line
	2725 2400 2725 2650
Wire Notes Line
	3450 2650 3450 3275
Wire Wire Line
	13050 5700 13050 6100
Wire Wire Line
	12850 4900 12850 6000
Wire Wire Line
	12850 6000 13300 6000
Connection ~ 12850 4900
$EndSCHEMATC
